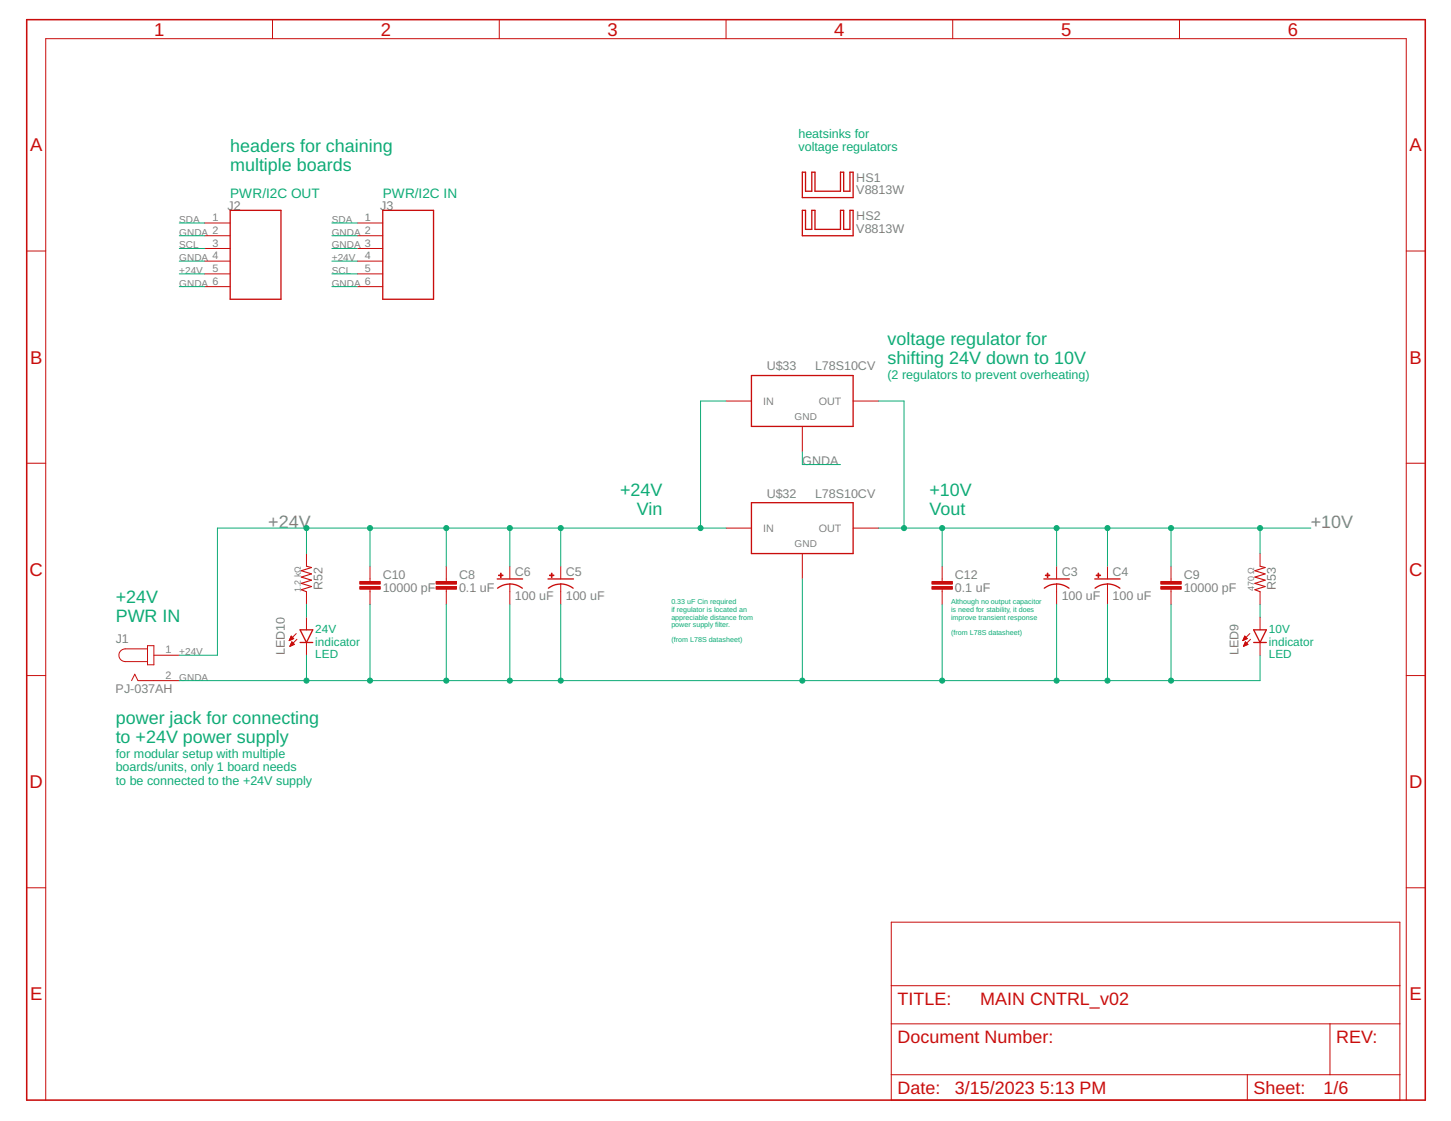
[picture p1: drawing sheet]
<svg xmlns="http://www.w3.org/2000/svg" width="279mm" height="216mm" viewBox="0 0 279 216" stroke-linecap="round" stroke-linejoin="round" font-family="sans-serif">
<g fill="#c90d0c" stroke="#c90d0c" stroke-width=".19">
<path d="M223.5 113h4v.5h-4z"/>
<path d="M223.5 112h4v.5h-4z"/>
<path d="M84 113h3.9v.5h-3.9z"/>
<path d="M84 112h3.9v.5h-3.9z"/>
<path d="M69.3 113h3.9v.5h-3.9z"/>
<path d="M69.3 112h3.9v.5h-3.9z"/>
<path d="M201.3 110.7h.8v.2h-.8z"/>
<path d="M201.7 110.4h.1v.8h-.1z"/>
<path d="M211.1 110.7h.8v.2h-.8z"/>
<path d="M211.4 110.4h.2v.8h-.2z"/>
<path d="M105.8 110.7h.9v.2h-.9z"/>
<path d="M106.2 110.4h.1v.8h-.1z"/>
<path d="M96 110.7h.9v.2h-.9z"/>
<path d="M96.4 110.4h.1v.8h-.1z"/>
<path d="M179.5 113h3.9v.5h-3.9z"/>
<path d="M179.5 112h3.9v.5h-3.9z"/>
</g>
<g fill="none" stroke="#c90d0c" stroke-width=".19">
<path d="M52.5 3.8v3.7M96.1 3.8v3.7M139.8 3.8v3.7M183.5 3.8v3.7M227.1 3.8v3.7M5.1 48.3h3.7M39.4 42.9h4.9M39.4 45.4h4.9M39.4 47.9h4.9M39.4 50.3h4.9M39.4 52.7h4.9M39.4 55.2h4.9"/>
<path d="M68.8 42.9h4.9M68.8 45.4h4.9M68.8 47.9h4.9M68.8 50.3h4.9M68.8 52.7h4.9M68.8 55.2h4.9M270.8 48.3h3.6M139.8 77.2h4.9M164.3 77.2h4.9M5.1 89.2h3.7M154.5 82.1v4.9M270.8 89.2h3.6"/>
<path d="M59 106.6v2.5M59 114v2.4M59 118.9v2.4M71.2 109.1v2.9M71.2 113.5v2.9M85.9 109.1v2.9M85.9 113.5v2.9M98.2 109.1v2.4M98.2 112.5v3.9M108 109.1v2.4M108 112.5v3.9M139.8 101.7h4.9"/>
<path d="M154.5 106.6v4.9M164.3 101.7h4.9M181.4 109.1v2.9M181.4 113.5v2.9M203.5 109.1v2.4M203.5 112.5v3.9M213.3 109.1v2.4M213.3 112.5v3.9M225.5 109.1v2.9M225.5 113.5v2.9M242.6 106.6v2.5M242.6 114v2.4"/>
<path d="M242.6 118.9v2.4M5.1 130.1h3.7M25.3 131.1l.7-1.2 .6 1.2h7.9M28.4 125h-4.3a1.23 1.23 0 0 0-1.2 1.2 1.23 1.23 0 0 0 1.2 1.2h4.3M28.4 124.4h1.2v3.6h-1.2zM29.6 126.2h4.9M55.7 123.3h.1M55.8 123.2h.3M55.8 123.1h.5M55.9 123h.6M55.9 124.4h.2M55.9 122.9h.5"/>
<path d="M55.9 124.2h.4M56 122.8h.3M56 124.1h.6M56 122.6h.2M56 124h.6M56.1 122.5l.5 .5-.9 .4zM56.1 123.9h.4M56.1 123.8h.3M56.2 123.7h.1M56.2 123.6l.5 .5-.9 .4zM57 122l-1.3 1.4M57.2 123.1l-1.4 1.4"/>
<path d="M59 123.7v2.5M239.3 123.3h.1M239.4 123.2h.3M239.4 123.1h.6M239.5 123h.7M239.5 124.4h.2M239.5 122.9h.5M239.5 124.2h.5M239.6 122.8h.3M239.6 124.1h.6M239.6 122.6h.2M239.6 124h.6"/>
<path d="M239.7 123.9h.4M239.7 122.5l.5 .5M239.7 122.5l-.4 .9M239.7 122.5v.1M239.7 123.8h.3M239.8 123.7h.1M239.8 123.6l.5 .5-.9 .4zM240.2 123l-.9 .4M240.7 122l-1.4 1.4M240.8 123.1l-1.4 1.4M242.6 123.7v2.5M270.8 130.1h3.6"/>
<path d="M5.1 171h3.7M171.6 177.6h98v34.3h-98zM270.8 171h3.6M171.6 197.2h98M171.6 189.8h98M256.1 197.2v9.8M8.8 211.9v-204.4h262v204.4M171.6 207h98M240.2 207v4.9"/>
</g>
<g fill="none" stroke="#c90d0c" stroke-width=".25">
<path d="M154.5 33.2h.6v3.6h1.2v-3.6h.6v3.6h4.9v-3.6h.7v3.6h1.2v-3.6h.6v4.9h-9.8zM44.3 40.5h9.8v17.1h-9.8zM73.7 40.5h9.8v17.1h-9.8zM154.5 40.5h.6v3.7h1.2v-3.7h.6v3.7h4.9v-3.7h.7v3.7h1.2v-3.7h.6v4.9h-9.8zM144.7 72.3h19.6v9.8h-19.6zM144.7 96.8h19.6v9.8h-19.6zM95.7 111.5h4.9M98.2 112.5l1 .1 1.4 .7M98.2 112.5l-1 .1-1.4 .7M105.5 111.5h4.9M108 112.5l1 .1 1.4 .7M108 112.5l-1 .1-1.4 .7"/>
<path d="M201 111.5h4.9M203.5 112.5l1 .1 1.3 .7M203.5 112.5l-1.1 .1-1.3 .7M210.8 111.5h4.9M213.3 112.5l1 .1 1.3 .7M213.3 112.5l-1.1 .1-1.3 .7M57.8 121.3h2.4l-1.2 2.4zM57.8 123.7h2.4M241.4 123.7h2.4M241.4 121.3h2.4l-1.2 2.4z"/>
</g>
<path d="M59 109.1l1 .2-2 .6 2 .6-2 .6 2 .6-2 .7 2 .6-2 .6 1 .4M242.6 109.1l1 .2-2 .6 2 .6-2 .6 2 .6-2 .7 2 .6-2 .6 1 .4" fill="none" stroke="#c90d0c" stroke-width=".21"/>
<path d="M5.1 3.8h269.3v208.1h-269.3z" fill="none" stroke="#c90d0c" stroke-width=".3"/>
<g fill="none" stroke="#0dab76" stroke-width=".19">
<path d="M34.5 45.4h4.9M34.5 55.2h4.9M34.5 50.3h4.9M34.5 47.9h4.9M34.5 42.9h4.9M34.5 52.7h4.9M63.9 45.4h4.9M63.9 55.2h4.9M63.9 50.3h4.9M63.9 47.9h4.9M63.9 42.9h4.9M63.9 52.7h4.9"/>
<path d="M139.8 77.2h-4.9v24.5M169.2 77.2h4.9v24.5M154.5 87v2.5h7.3M59 101.7v4.9M59 116.4v2.5M71.2 101.7v7.4M71.2 116.4v14.7M85.9 101.7v7.4M85.9 116.4v14.7M98.2 101.7v7.4M98.2 116.4v14.7M108 101.7v7.4"/>
<path d="M108 116.4v14.7M139.8 101.7h-97.9v24.5h-7.4M154.5 111.5v19.6M169.2 101.7h83.2M181.4 101.7v7.4M181.4 116.4v14.7M203.5 101.7v7.4M203.5 116.4v14.7M213.3 101.7v7.4M213.3 116.4v14.7M225.5 101.7v7.4M225.5 116.4v14.7"/>
<path d="M242.6 101.7v4.9M242.6 116.4v2.5M59 126.2v4.9M242.6 126.2v4.9h-208.1"/>
</g>
<g fill="#0dab76" stroke="#0dab76" stroke-width=".19">
<circle cx="213.3" cy="101.7" r=".49"/>
<circle cx="225.5" cy="101.7" r=".49"/>
<circle cx="203.5" cy="101.7" r=".49"/>
<circle cx="242.6" cy="101.7" r=".49"/>
<circle cx="174.1" cy="101.7" r=".49"/>
<circle cx="181.4" cy="101.7" r=".49"/>
<circle cx="213.3" cy="131.1" r=".49"/>
<circle cx="203.5" cy="131.1" r=".49"/>
<circle cx="181.4" cy="131.1" r=".49"/>
<circle cx="154.5" cy="131.1" r=".49"/>
<circle cx="108" cy="131.1" r=".49"/>
<circle cx="98.2" cy="131.1" r=".49"/>
<circle cx="225.5" cy="131.1" r=".49"/>
<circle cx="59" cy="131.1" r=".49"/>
<circle cx="71.2" cy="131.1" r=".49"/>
<circle cx="85.9" cy="131.1" r=".49"/>
<circle cx="71.2" cy="101.7" r=".49"/>
<circle cx="85.9" cy="101.7" r=".49"/>
<circle cx="98.2" cy="101.7" r=".49"/>
<circle cx="108" cy="101.7" r=".49"/>
<circle cx="59" cy="101.7" r=".49"/>
<circle cx="134.9" cy="101.7" r=".49"/>
</g>
<g font-size="3.6" fill="#c90d0c">
<text x="29.7" y="6.9">1</text>
<text x="73.3" y="6.9">2</text>
<text x="117" y="6.9">3</text>
<text x="160.7" y="6.9">4</text>
<text x="204.3" y="6.9">5</text>
<text x="248" y="6.9">6</text>
<text x="5.8" y="29.1">A</text>
<text x="271.4" y="29.1">A</text>
<text x="5.8" y="70">B</text>
<text x="271.4" y="70">B</text>
<text x="5.7" y="110.9">C</text>
<text x="271.3" y="110.9">C</text>
<text x="5.7" y="151.8">D</text>
<text x="271.3" y="151.8">D</text>
<text x="5.8" y="192.7">E</text>
<text x="271.4" y="192.7">E</text>
</g>
<g font-size="3.5" fill="#0dab76">
<text x="44.3" y="29.3">headers for chaining</text>
<text x="44.3" y="32.9">multiple boards</text>
<text x="170.9" y="66.5">voltage regulator for</text>
<text x="170.9" y="70.1">shifting 24V down to 10V</text>
<text x="119.4" y="95.6">+24V</text>
<text x="179" y="95.6">+10V</text>
<text x="122.6" y="99.3">Vin</text>
<text x="179" y="99.3">Vout</text>
<text x="22.3" y="116.2">+24V</text>
<text x="22.3" y="119.8">PWR IN</text>
<text x="22.3" y="139.4">power jack for connecting</text>
<text x="22.3" y="143.1">to +24V power supply</text>
</g>
<g font-size="3.5" fill="#808080">
<text x="51.7" y="101.7">+24V</text>
<text x="252.4" y="101.7">+10V</text>
</g>
<g font-size="3.5" fill="#c90d0c">
<text x="172.8" y="193.5">TITLE:</text>
<text x="188.8" y="193.5">MAIN CNTRL_v02</text>
<text x="172.8" y="200.9">Document Number:</text>
<text x="257.3" y="200.9">REV:</text>
<text x="172.8" y="210.7">Date:</text>
<text x="183.9" y="210.7">3/15/2023</text>
<text x="200.2" y="210.7">5:13 PM</text>
<text x="241.4" y="210.7">Sheet:</text>
<text x="254.9" y="210.7">1/6</text>
</g>
<g font-size="2.6" fill="#0dab76">
<text x="44.3" y="38.1">PWR/I2C OUT</text>
<text x="73.7" y="38.1">PWR/I2C IN</text>
</g>
<g font-size="2.4" fill="#0dab76">
<text x="153.8" y="26.6">heatsinks for</text>
<text x="153.8" y="29.1">voltage regulators</text>
<text x="170.9" y="73.1">(2 regulators to prevent overheating)</text>
<text x="22.3" y="146">for modular setup with multiple</text>
<text x="22.3" y="148.6">boards/units, only 1 board needs</text>
<text x="22.3" y="151.1">to be connected to the +24V supply</text>
</g>
<g font-size="2.4" fill="#808080">
<text x="164.9" y="35">HS1</text>
<text x="43.8" y="40.5">J2</text>
<text x="73.2" y="40.5">J3</text>
<text x="164.9" y="37.4">V8813W</text>
<text x="164.9" y="44.8">V8813W</text>
<text x="164.9" y="42.3">HS2</text>
<text x="147.6" y="71.4">U$33</text>
<text x="156.9" y="71.4">L78S10CV</text>
<text x="154.5" y="89.5">GNDA</text>
<text x="147.6" y="95.8">U$32</text>
<text x="156.9" y="95.8">L78S10CV</text>
<text x="62.1" y="113.7" transform="rotate(-90 62.1 113.7)">R52</text>
<text x="73.7" y="114">10000 pF</text>
<text x="73.7" y="111.5">C10</text>
<text x="88.4" y="114">0.1 uF</text>
<text x="88.4" y="111.5">C8</text>
<text x="99.2" y="110.9">C6</text>
<text x="108.9" y="110.9">C5</text>
<text x="183.9" y="114">0.1 uF</text>
<text x="183.9" y="111.5">C12</text>
<text x="204.4" y="110.9">C3</text>
<text x="214.2" y="110.9">C4</text>
<text x="227.9" y="114">10000 pF</text>
<text x="227.9" y="111.5">C9</text>
<text x="245.7" y="113.7" transform="rotate(-90 245.7 113.7)">R53</text>
<text x="99.2" y="115.5">100 uF</text>
<text x="108.9" y="115.5">100 uF</text>
<text x="204.4" y="115.5">100 uF</text>
<text x="214.2" y="115.5">100 uF</text>
<text x="22.3" y="123.7">J1</text>
<text x="54.8" y="126.2" transform="rotate(-90 54.8 126.2)">LED10</text>
<text x="238.5" y="126.2" transform="rotate(-90 238.5 126.2)">LED9</text>
<text x="22.3" y="133.5">PJ-037AH</text>
</g>
<g font-size="2.3" fill="#0dab76">
<text x="60.7" y="121.9">24V</text>
<text x="60.7" y="124.4">indicator</text>
<text x="244.3" y="121.9">10V</text>
<text x="244.3" y="124.4">indicator</text>
<text x="60.7" y="126.8">LED</text>
<text x="244.3" y="126.8">LED</text>
</g>
<g font-size="2.1" fill="#808080">
<text x="40.9" y="42.6">1</text>
<text x="40.9" y="47.5">3</text>
<text x="70.3" y="42.6">1</text>
<text x="40.9" y="52.4">5</text>
<text x="70.3" y="50">4</text>
<text x="70.3" y="52.4">5</text>
<text x="146.9" y="78">IN</text>
<text x="157.7" y="78">OUT</text>
<text x="146.9" y="102.4">IN</text>
<text x="157.7" y="102.4">OUT</text>
<text x="31.9" y="125.8">1</text>
<text x="31.9" y="130.7">2</text>
</g>
<g font-size="1.9" fill="#808080">
<text x="34.5" y="45.4">GNDA 2</text>
<text x="34.5" y="43">SDA</text>
<text x="34.5" y="47.9">SCL</text>
<text x="63.9" y="45.4">GNDA 2</text>
<text x="63.9" y="47.9">GNDA 3</text>
<text x="63.9" y="43">SDA</text>
<text x="34.5" y="50.3">GNDA 4</text>
<text x="34.5" y="52.7">+24V</text>
<text x="63.9" y="52.7">SCL</text>
<text x="63.9" y="50.3">+24V</text>
<text x="34.5" y="55.2">GNDA 6</text>
<text x="63.9" y="55.2">GNDA 6</text>
<text x="153" y="80.9">GND</text>
<text x="153" y="105.4">GND</text>
<text x="34.5" y="131.1">GNDA</text>
<text x="34.5" y="126.2">+24V</text>
</g>
<g font-size="1.7" fill="#808080">
<text x="241.5" y="113.8" transform="rotate(-90 241.5 113.8)">470 Ω</text>
<text x="57.9" y="114" transform="rotate(-90 57.9 114)">1.2 kΩ</text>
</g>
<g font-size="1.4" fill="#0dab76">
<text x="129.3" y="116.4">0.33 uF Cin required</text>
<text x="129.3" y="117.9">if regulator is located an</text>
<text x="129.3" y="119.3">appreciable distance from</text>
<text x="183.1" y="116.4">Although no output capacitor</text>
<text x="183.1" y="117.9">is need for stability, it does</text>
<text x="183.1" y="119.3">improve transient response</text>
<text x="129.3" y="120.8">power supply filter.</text>
<text x="129.3" y="123.7">(from L78S datasheet)</text>
<text x="183.1" y="122.2">(from L78S datasheet)</text>
</g>
</svg>
